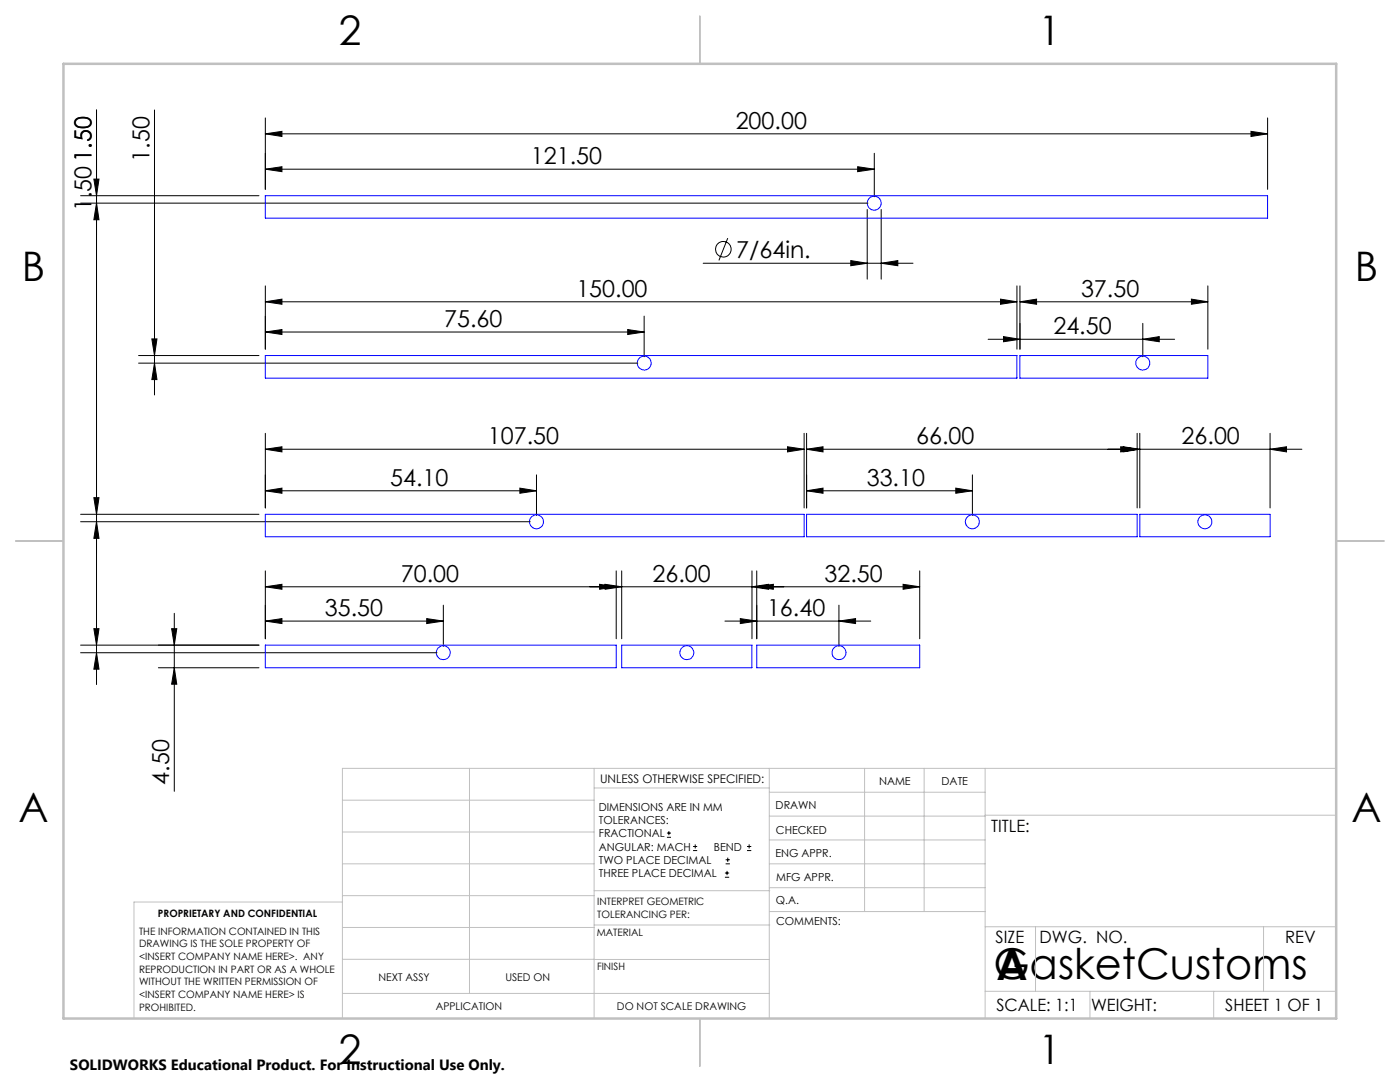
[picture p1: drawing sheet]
<svg xmlns="http://www.w3.org/2000/svg" width="279mm" height="216mm" viewBox="0 0 279 216" stroke-linecap="round" stroke-linejoin="round" font-family="sans-serif">
<g fill="none" stroke="#000" stroke-width=".2">
<path d="M16.1 39.1h35.6M18.7 35.7h1.1l-.5 3.4zM19.3 21.9v114.7M30.8 21.9v56.9M53 26.7l3.3-.5v1zM53 23.5v14.3M53 26.7h200M53 33.8l3.3-.5v1zM53 33.8h121.5M171.2 33.3l3.3 .5-3.3 .5zM174.5 30.6v8.7M249.7 26.2l3.3 .5-3.3 .5z"/>
<path d="M253 23.5v14.3M16.1 40.5h157.1M19.3 40.5l.5 3.4h-1.1zM53 57v12.7M140.3 52.5h41.9M145.2 47.5l-1.7 4.5M169.8 52l3.3 .5-3.3 .5zM173.1 41.8v13.9M175.9 52.5l3.3-.5v1zM175.9 41.8v13.9M199.7 59.7l3.3 .5-3.3 .5zM203 57v12.7"/>
<path d="M203.6 57v12.7M237.8 59.7l3.3 .5-3.3 .5zM241.1 57v12.7M27.7 72.5h99.6M27.7 70.9h24M30.3 67.6h1l-.5 3.3zM30.8 72.5l.5 3.2h-1zM53 60.2l3.3-.5v1zM53 60.2h150M53 66.3l3.3-.5v.9zM53 66.3h75.6M125.3 65.8l3.3 .5-3.3 .4z"/>
<path d="M128.6 63.1v8.1M197.2 67.7h37.2M200.3 67.2l3.3 .5-3.3 .5zM203.6 60.2l3.3-.5v1zM203.6 60.2h37.5M228.1 67.7l3.3-.5v1zM228.1 64.5v6.7M18.7 99.3h1.1l-.5 3.3zM53 89.6l3.3-.5v1.1zM53 86.5v14.9M53 89.6h107.5M53 97.9l3.3-.5v1z"/>
<path d="M53 97.9h54.1M103.8 97.4l3.3 .5-3.3 .5zM107.1 94.8v8M157.2 89.1l3.3 .5-3.3 .6zM160.5 86.5v14.9M161 97.9l3.3-.5v1zM161 97.9h33.1M161 89.6l3.3-.5v1.1zM161 86.5v14.9M161 89.6h98.8M190.7 97.4l3.4 .5-3.4 .5zM194.1 94.8v8"/>
<path d="M223.7 89.1l3.2 .5-3.2 .6zM224.2 89.1l3.3 .5-3.3 .6zM226.9 86.5v14.9M227.5 86.5v14.9M253.5 89.6l3.3-.5v1.1zM253.5 86.5v14.9M16.1 104.1h89.7M16.1 102.6h35.6M19.3 104.1l.5 3.3h-1.1zM53 117.1l3.3-.5v1zM53 113.9v13.6M53 117.1h130.6"/>
<path d="M119.7 116.6l3.3 .5-3.3 .5zM120.8 116.6l3.3 .5-3.3 .5zM123 113.9v13.6M124.1 113.9v13.6M150.1 117.1l3.3-.5v1zM150.1 113.9v13.6M151 117.1l3.3-.5v1zM151 113.9v13.6M180.2 116.6l3.4 .5-3.4 .5zM183.6 113.9v13.6M16.1 130.2h71.1M16.1 128.7h35.6"/>
<path d="M18.7 125.4h1.1l-.5 3.3zM19.3 130.2l.5 3.3h-1.1zM31.6 133.2h20.1M34.3 125.4h1l-.5 3.3zM34.8 133.2l.5 3.3h-1zM34.8 122.4v35.5M53 123.9l3.3-.5v1zM53 123.9h35.5M85.2 123.4l3.3 .5-3.3 .5zM88.5 120.8v8.2M144.7 123.9h29.1M147.7 123.4l3.3 .5-3.3 .5z"/>
<path d="M167.4 123.9l3.3-.5v1zM167.4 120.8v8.2M133.1 167.1h.8M133.1 166.2h.8M133.5 165.8v.9M138.3 169.7h.8M138.3 168.9h.8M138.7 168.5v.8M144.7 175h.8M144.7 174.2h.8M144.8 172.4h.9M144.8 171.6h.9"/>
<path d="M145.1 173.8v.8M145.2 171.1v.9M149.1 169.7h.8M149.1 168.9h.8M149.5 168.5v.8"/>
<circle cx="144.4" cy="49.7" r="1.55"/>
</g>
<g fill="none" stroke="#00f" stroke-width=".2">
<path d="M53 39.1h200v4.4h-200zM53 70.9h150v4.6h-150zM203.6 70.9h37.5v4.6h-37.5zM53 102.6h107.5v4.5h-107.5zM161 102.6h65.9v4.5h-65.9zM227.5 102.6h26v4.5h-26zM53 128.7h70v4.5h-70zM124.1 128.7h26v4.5h-26zM151 128.7h32.6v4.5h-32.6z"/>
<circle cx="174.5" cy="40.5" r="1.39"/>
<circle cx="128.6" cy="72.4" r="1.38"/>
<circle cx="228.1" cy="72.4" r="1.39"/>
<circle cx="107.1" cy="104.1" r="1.4"/>
<circle cx="194" cy="104.1" r="1.39"/>
<circle cx="240.5" cy="104.1" r="1.4"/>
<circle cx="88.5" cy="130.2" r="1.38"/>
<circle cx="137.1" cy="130.2" r="1.38"/>
<circle cx="167.4" cy="130.2" r="1.38"/>
</g>
<g fill="none" stroke="#c0c0c0" stroke-width=".2">
<path d="M68.3 159.7h50.3M93.7 153.3v44.9M118.6 153.3v49.9M118.6 157.2h34.9M153.5 153.3v49.9M153.5 158.1h43.1M172.5 153.3v28.6M184.4 153.3v28.6M196.6 153.3v49.9M266.7 153.3h-198.4v49.9M68.3 178.7h50.3M68.3 172.4h50.3"/>
<path d="M68.3 166h50.3M68.3 180h-41.6v23.2M118.6 177.7h35M153.5 167.6h43.1M153.5 162.8h43.1M153.5 172.4h43.1M153.5 177.1h43.1M196.6 162.7h70.1M68.3 198.2h85.2M68.3 191.4l85.2 .1M68.3 185.1h50.3M118.6 184.6h35"/>
<path d="M153.6 181.9h43M196.6 197.8h70.1M196.6 184.9h70.1M206.7 184.9v12.9M217.5 197.8v5.4M242.2 197.8v5.4M252.2 184.9v12.9"/>
</g>
<path d="M139.7 3.2v9.5M3.1 107.9h9.6M266.7 107.9h9.5M139.7 203.2v9.6" fill="none" stroke="#c0c0c0" stroke-width=".25"/>
<path d="M12.7 12.7h254v190.5h-254z" fill="none" stroke="#c0c0c0" stroke-width=".5"/>
<g fill="#000">
<path d="M53 26.7l3.3-.5v1zM249.7 26.2l3.3 .5-3.3 .5z"/>
<path d="M171.2 33.3l3.3 .5-3.3 .5zM53 33.8l3.3-.5v1zM103.8 97.4l3.3 .5-3.3 .5zM53 97.9l3.3-.5v1zM85.2 123.4l3.3 .5-3.3 .5zM53 123.9l3.3-.5v1zM190.7 97.4l3.4 .5-3.4 .5zM161 97.9l3.3-.5v1zM228.1 67.7l3.3-.5v1zM200.3 67.2l3.3 .5-3.3 .5zM167.4 123.9l3.3-.5v1zM147.7 123.4l3.3 .5-3.3 .5zM125.3 65.8l3.3 .5-3.3 .4zM53 66.3l3.3-.5v.9z"/>
<path d="M19.3 40.5l.5 3.4h-1.1zM18.7 35.7h1.1l-.5 3.4z"/>
<path d="M30.8 72.5l.5 3.2h-1zM30.3 67.6h1l-.5 3.3zM19.3 104.1l.5 3.3h-1.1zM18.7 99.3h1.1l-.5 3.3zM19.3 130.2l.5 3.3h-1.1zM18.7 125.4h1.1l-.5 3.3z"/>
<path d="M203.6 60.2l3.3-.5v1zM237.8 59.7l3.3 .5-3.3 .5z"/>
<path d="M53 117.1l3.3-.5v1zM119.7 116.6l3.3 .5-3.3 .5zM161 89.6l3.3-.5v1.1zM223.7 89.1l3.2 .5-3.2 .6zM224.2 89.1l3.3 .5-3.3 .6zM253.5 89.6l3.3-.5v1.1zM120.8 116.6l3.3 .5-3.3 .5zM150.1 117.1l3.3-.5v1zM53 89.6l3.3-.5v1.1zM157.2 89.1l3.3 .5-3.3 .6zM53 60.2l3.3-.5v1zM199.7 59.7l3.3 .5-3.3 .5zM151 117.1l3.3-.5v1zM180.2 116.6l3.4 .5-3.4 .5zM169.8 52l3.3 .5-3.3 .5zM175.9 52.5l3.3-.5v1z"/>
<path d="M34.3 125.4h1l-.5 3.3zM34.8 133.2l.5 3.3h-1z"/>
</g>
<g font-size="8.5">
<text x="198.3" y="195.4">GasketCustoms</text>
<text x="198.9" y="195.5">A</text>
</g>
<g font-size="8.1">
<text x="67.6" y="8.9">2</text>
<text x="207.3" y="8.9">1</text>
<text x="4.4" y="56.1">B</text>
<text x="270.4" y="56.1">B</text>
<text x="3.7" y="164.1">A</text>
<text x="269.7" y="164.1">A</text>
<text x="67.6" y="212.4">2</text>
<text x="207.3" y="212.4">1</text>
</g>
<g font-size="4.7">
<text x="146.8" y="25.7">200.00</text>
<text x="29.8" y="32.3" transform="rotate(-90 29.8 32.3)">1.50</text>
<text x="105.9" y="32.7">121.50</text>
<text x="18.3" y="42.1" transform="rotate(-90 18.3 42.1)">1.50 1.50</text>
<text x="146.9" y="51.4">7/64in.</text>
<text x="115" y="59.2">150.00</text>
<text x="215.7" y="59.2">37.50</text>
<text x="88.6" y="65.2">75.60</text>
<text x="210.2" y="66.7">24.50</text>
<text x="97.4" y="88.6">107.50</text>
<text x="182.8" y="88.6">66.00</text>
<text x="235.8" y="88.6">26.00</text>
<text x="77.9" y="96.9">54.10</text>
<text x="173" y="96.9">33.10</text>
<text x="80" y="116.1">70.00</text>
<text x="130.2" y="116.1">26.00</text>
<text x="164.5" y="116.1">32.50</text>
<text x="64.8" y="122.9">35.50</text>
<text x="153.1" y="122.9">16.40</text>
<text x="33.8" y="156.6" transform="rotate(-90 33.8 156.6)">4.50</text>
</g>
<g font-size="3.4">
<text x="197.8" y="166">TITLE:</text>
<text x="198.7" y="188.1">SIZE</text>
<text x="207.5" y="188.1">DWG. NO.</text>
<text x="256.5" y="188.2">REV</text>
<text x="198.8" y="201.7">SCALE: 1:1</text>
<text x="217.7" y="201.8">WEIGHT:</text>
<text x="244.5" y="201.7">SHEET 1 OF 1</text>
</g>
<text font-size="3" x="14" y="213.5">SOLIDWORKS Educational Product. For Instructional Use Only.</text>
<text font-size="2.4" x="119.8" y="156.2">UNLESS OTHERWISE SPECIFIED:</text>
<g font-size="2.2">
<text x="119.5" y="161.8">DIMENSIONS ARE IN MM</text>
<text x="154.8" y="161.4">DRAWN</text>
<text x="175.4" y="156.6">NAME</text>
<text x="187.9" y="156.7">DATE</text>
<text x="119.5" y="164.4">TOLERANCES:</text>
<text x="119.5" y="167.1">FRACTIONAL</text>
<text x="154.9" y="166.3">CHECKED</text>
<text x="119.5" y="169.7">ANGULAR: MACH</text>
<text x="119.5" y="172.4">TWO PLACE DECIMAL</text>
<text x="142.5" y="169.7">BEND</text>
<text x="154.8" y="171">ENG APPR.</text>
<text x="119.5" y="175">THREE PLACE DECIMAL</text>
<text x="154.9" y="175.7">MFG APPR.</text>
<text x="154.9" y="180.4">Q.A.</text>
<text x="154.9" y="184.6">COMMENTS:</text>
</g>
<g font-size="2.1">
<text x="75.5" y="195.7">NEXT ASSY</text>
<text x="100.9" y="195.7">USED ON</text>
<text x="86.9" y="201.5">APPLICATION</text>
<text x="123.1" y="201.6">DO NOT SCALE DRAWING</text>
</g>
<g font-size="2">
<text x="31.5" y="182.9">PROPRIETARY AND CONFIDENTIAL</text>
<text x="119.2" y="180.6">INTERPRET GEOMETRIC</text>
<text x="119.2" y="183.1">TOLERANCING PER:</text>
<text x="27.8" y="186.5">THE INFORMATION CONTAINED IN THIS</text>
<text x="27.8" y="189">DRAWING IS THE SOLE PROPERTY OF</text>
<text x="27.8" y="191.6">&lt;INSERT COMPANY NAME HERE&gt;. ANY</text>
<text x="119.1" y="186.7">MATERIAL</text>
<text x="27.8" y="194.1">REPRODUCTION IN PART OR AS A WHOLE</text>
<text x="27.8" y="196.6">WITHOUT THE WRITTEN PERMISSION OF</text>
<text x="119.1" y="193.5">FINISH</text>
<text x="27.8" y="199.1">&lt;INSERT COMPANY NAME HERE&gt; IS</text>
<text x="27.8" y="201.7">PROHIBITED.</text>
</g>
</svg>
